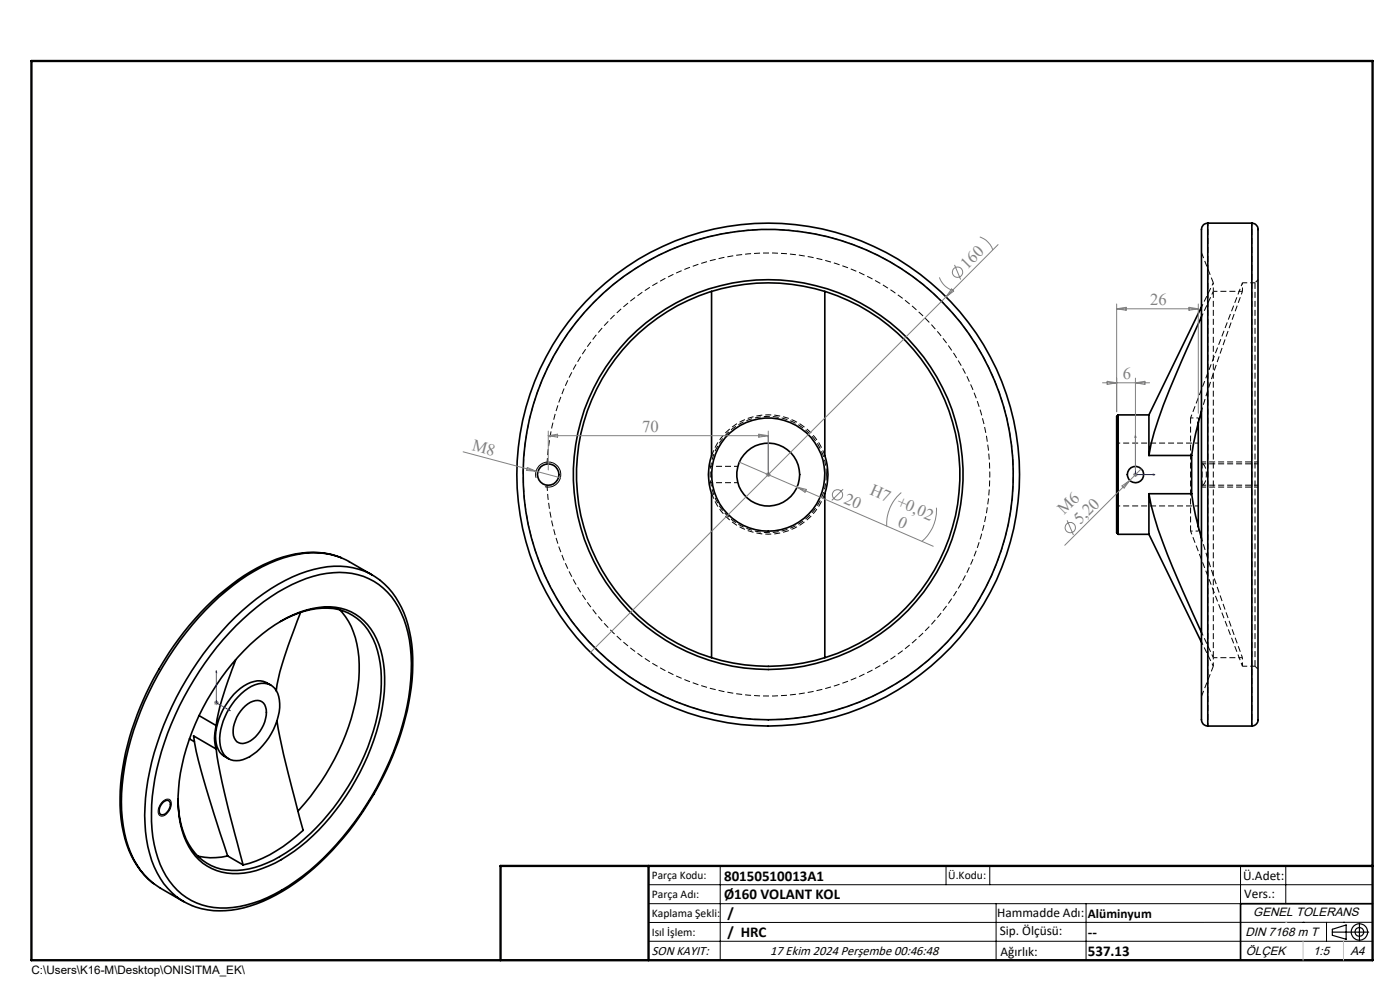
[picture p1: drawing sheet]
<svg xmlns="http://www.w3.org/2000/svg" width="297mm" height="210mm" viewBox="0 0 297 210" stroke-linecap="round" stroke-linejoin="round" font-family="sans-serif">
<path d="M163 152.7a52 52 0 0 0 45.5-77.2 52 52 0 0 0-89.6-2.5 52 52 0 0 0 41.2 79.6l2.9 .1" fill="none" stroke="#000" stroke-width=".21" stroke-dasharray="1.3 .6" stroke-dashoffset=".2" stroke-linecap="butt"/>
<path d="M266.2 60v81.3M116 102.9a47 47 0 0 0 71.1 38.1 47 47 0 0 0 0-80.7 47 47 0 0 0-71.1 38.1M175.3 100.7a12.3 12.3 0 0 1-18.1 10.9 12.3 12.3 0 0 1-1.2-21.1 12.3 12.3 0 0 1 19.2 8.8l.1 1.4" fill="none" stroke="#000" stroke-width=".21" stroke-dasharray="1.3 .6" stroke-linecap="butt"/>
<path d="M257.4 60l-2.5-6.3M175 96.6a12.7 12.7 0 0 0-12-8.6 12.7 12.7 0 0 0-12 8.6M252.6 88.7v24M255.2 98.4a3.6 3.6 0 0 1 0 4.5M151 104.7a12.7 12.7 0 0 0 12 8.6 12.7 12.7 0 0 0 12-8.6M254.9 147.7l2.5-6.4" fill="none" stroke="#000" stroke-width=".21" stroke-dasharray="1.3 .6" stroke-dashoffset=".1" stroke-linecap="butt"/>
<path d="M263.6 61.8h-6.2M156.5 98.9h-6.1M254.2 88.7v.8M266.9 98.4h-11.9M266.9 98h-11.9M150.4 102.4h6.1M254.2 111.8v.9M255 103.3h11.9M255 102.9h11.9M263.6 139.5h-6.2" fill="none" stroke="#000" stroke-width=".21" stroke-dasharray="1.3 .6" stroke-dashoffset=".4" stroke-linecap="butt"/>
<g fill="none" stroke="#000" stroke-width=".35">
<path d="M256.2 47.3a1.48 1.48 0 0 0-1.3 1.9v101.5a4.1 4.1 0 0 0 .4 2.9l.9 .4M256.2 47.3v106.7M256.2 47.3h9.4M265.6 47.3a1.44 1.44 0 0 1 1.3 1.9v101.5a4.1 4.1 0 0 1-.4 2.9l-.9 .4M265.6 47.3v106.7M151 61.8v34.8a12.6 12.6 0 0 0 0 8.1v34.8M175 61.8v34.8a12.6 12.6 0 0 1 0 8.1v34.8M254.9 67.2l-.7 1.5a223.4 223.4 0 0 0-9.3 22.9l-1.2 5M254.9 65.1l-11.2 22.9M237.2 88v25.3M237.2 88a.85 .85 0 0 0-.3 1v23.3a.89 .89 0 0 0 .3 1M237.2 88h6.5"/>
<path d="M243.7 88v8.6M243.7 96.6h9.1M252.8 96.6v8.1M254.2 89.5v22.3M254.9 87.2a67.3 67.3 0 0 0-2.1 9.4M72.3 118.3a19.4 19.4 0 0 0-15 .9 49.1 49.1 0 0 0-18.3 14.9 63.7 63.7 0 0 0-13.4 32 28.3 28.3 0 0 0 2.9 16.6 15.1 15.1 0 0 0 4 4.7M237.2 113.3h6.5M243.7 104.7v8.6M243.7 104.7a78.4 78.4 0 0 0 6.3 18.6l4.9 10.9M243.7 113.3l11.2 22.9M243.7 104.7h9.1M252.8 104.7a61.9 61.9 0 0 0 2.1 9.5"/>
<path d="M50 140l-.3 .8a64.9 64.9 0 0 0-3.8 13.1M50.1 132.7a37.9 37.9 0 0 1 17.8-10.8 15 15 0 0 1 13.4 2.9 20 20 0 0 1 5.9 14.2 52.5 52.5 0 0 1-6.3 26.2 59.9 59.9 0 0 1-19.7 22.8 25.1 25.1 0 0 1-15.8 4.5 14 14 0 0 1-11.4-9.1 32.5 32.5 0 0 1-1.2-18.2 65 65 0 0 1 17.3-32.5zM51.8 138a30.2 30.2 0 0 1 14.6-8.9 11.4 11.4 0 0 1 14 7.6 30.1 30.1 0 0 1-.5 18.5 50.4 50.4 0 0 1-17.5 25.4 21.9 21.9 0 0 1-13.1 4.7 11.1 11.1 0 0 1-10.3-7.9 28.4 28.4 0 0 1 0-16.9 51.7 51.7 0 0 1 12.8-22.5zM59.5 131.8a17.4 17.4 0 0 1 12.3-2.5 11.2 11.2 0 0 1 7.9 7.5 29.8 29.8 0 0 1-.5 18.3 50 50 0 0 1-17.2 24.9 21.2 21.2 0 0 1-12.9 4.6 10.9 10.9 0 0 1-10.1-7.8 21 21 0 0 1-1.2-7.3M63.7 129.9l-1.2 3.2a66.7 66.7 0 0 0-3.9 13.5M72.1 129.4a16.8 16.8 0 0 1 4.1 11.5 45.9 45.9 0 0 1-10.3 28l-2.7 3.1M79 122l-5-2.9a16 16 0 0 0-12.4-1.2 38.4 38.4 0 0 0-16.6 10.1 65.5 65.5 0 0 0-18.9 36.6 30.8 30.8 0 0 0 2.3 17.7 15.5 15.5 0 0 0 5.6 6.1l5 2.9M80.5 123a15.7 15.7 0 0 0-13.9-2.2 40.1 40.1 0 0 0-18.1 11.5 65.6 65.6 0 0 0-17.4 35.2 31.6 31.6 0 0 0 1.6 16.4 14.8 14.8 0 0 0 8 8.2M80.6 123.1a19 19 0 0 1 6.5 12.1 46.1 46.1 0 0 1-3.2 23.6 63.8 63.8 0 0 1-21.3 28.5 28.2 28.2 0 0 1-16.1 5.9 15.9 15.9 0 0 1-5.7-1.1M40.2 156.7l1 .6M42.2 151.8l3.7 2.1M45.9 158.9a205.2 205.2 0 0 0 5.7 24.6"/>
<path d="M45.9 153.9a8.9 8.9 0 0 0 0 5M45.9 158.9l-4.8-2.8a112.4 112.4 0 0 0 4.3 16.6l2.9 8.9M50.5 147.8a6.9 6.9 0 0 1 6.2-2.7 4 4 0 0 1 2.6 4.2 13.7 13.7 0 0 1-7.1 11.6 3.7 3.7 0 0 1-3.8 0 3.7 3.7 0 0 1-1.8-3.5 13.5 13.5 0 0 1 3.9-9.6zM51.5 150.2a3.5 3.5 0 0 1 4-1.4 3.2 3.2 0 0 1 .8 3.6 7.1 7.1 0 0 1-4.3 5.2 1.96 1.96 0 0 1-2.5-2.1 7.8 7.8 0 0 1 2-5.3zM57.5 145.3a4.5 4.5 0 0 0-5.8 .2 13.8 13.8 0 0 0-5.9 11.4 4.2 4.2 0 0 0 2.7 4M58.8 152.9a225.1 225.1 0 0 0 5.5 23.2 29.6 29.6 0 0 1-12.7 7.4M256.2 154h9.4M34.6 170.1a.85 .85 0 0 1 1.2-.3 .85 .85 0 0 1 .3 1.2 1.91 1.91 0 0 1-2 1.8 1.91 1.91 0 0 1 .5-2.7zM41.9 181.6l.4 .1a13.3 13.3 0 0 0 6-.1M48.3 181.6l3.3 1.9M291.2 191.7h-28v12"/>
<circle cx="116.3" cy="100.7" r="2.27"/>
<circle cx="163" cy="100.7" r="53.3"/>
<circle cx="163" cy="100.7" r="40.7"/>
<circle cx="163" cy="100.7" r="41.3"/>
<circle cx="163" cy="100.7" r="12"/>
<circle cx="163" cy="100.7" r="6.7"/>
<circle cx="163" cy="100.7" r="52"/>
<circle cx="240.9" cy="100.7" r="1.73"/>
</g>
<path d="M257.4 60v1.8M263.6 60v1.8M257.4 139.5v1.8M263.6 139.5v1.8" fill="none" stroke="#000" stroke-width=".21" stroke-dasharray="1.3 .6" stroke-dashoffset=".9" stroke-linecap="butt"/>
<path d="M257.4 61.8v77.7M255 103.3v-5.3" fill="none" stroke="#000" stroke-width=".21" stroke-dasharray="1.3 .6" stroke-dashoffset="-.1" stroke-linecap="butt"/>
<path d="M263.6 61.8l-1.4 3.6a368 368 0 0 0-7.3 21.7M254.9 114.2l3.5 10.9 5.2 14.4M256.2 154v-106.7M265.6 154v-106.7" fill="none" stroke="#000" stroke-width=".21" stroke-dasharray="1.3 .6" stroke-dashoffset=".6" stroke-linecap="butt"/>
<path d="M263.6 60l-11 28.7M266.9 59.3l-.7 .7M254.9 67.2l2.5-5.4M254.2 94h-17.3M236.9 107.3h17.3M252.6 112.7l11 28.6M257.4 139.5l-2.5-5.4M266.2 141.3l.7 .7" fill="none" stroke="#000" stroke-width=".21" stroke-dasharray="1.3 .6" stroke-dashoffset=".5" stroke-linecap="butt"/>
<path d="M266.2 60h-2.6M263.6 141.3h2.6" fill="none" stroke="#000" stroke-width=".21" stroke-dasharray="1.3 .6" stroke-dashoffset=".3" stroke-linecap="butt"/>
<path d="M257.4 60l-2.5 5.1M254.9 136.2l2.5 5.1" fill="none" stroke="#000" stroke-width=".21" stroke-dasharray="1.3 .6" stroke-dashoffset=".7" stroke-linecap="butt"/>
<path d="M254.2 88.7h-1.6M252.6 112.7h1.6" fill="none" stroke="#000" stroke-width=".21" stroke-dasharray="1.3 .6" stroke-dashoffset=".8" stroke-linecap="butt"/>
<g fill="none" stroke="#808080" stroke-width=".21">
<path d="M199.3 58.8a4.4 4.4 0 0 0 2.7 2.8M202.5 56.2l1.3 3.1M207.9 50.3a4.4 4.4 0 0 1 2.7 2.7M211.7 51.9l-86.4 86.5M201.9 61.3l.4 .5-1.6 1.2zM236.9 64.5v22.8M236.9 65.5h17.3M236.9 65.5l2-.3v.6zM252.2 65.2l2 .3-2 .3zM254.2 64.5v23.2M98.2 95.8l20.7 5.5M111.9 99.2l1.8 .8-2-.2z"/>
<path d="M116.3 91.4v8.3M116.3 92.4h46.7M116.3 92.4l2-.3v.6zM156.8 98l12.3 5.3M161 92.1l2 .3-2 .3zM163 91.4v8.3M233.9 81.2h10M234.9 80.9l2 .3-2 .4zM240.9 80.2v19.5M240.9 81.2l2-.3v.7zM242.1 99.4l-2.4 2.5M162.5 100.7h1"/>
<path d="M162.6 100.3l.7 .7M163 100.2v1M169.1 103.3l28.9 12.6M169.1 103.3l2 .5-.3 .6zM178.9 103.8l-2.4 2.3M191.2 104.5a8.8 8.8 0 0 0-3.1 7.1M198.6 107.7a8.7 8.7 0 0 1-3.1 7.2M226.4 110.4l1.3 3.1M238 103.1l1.7-1.2-1.2 1.6zM239.7 101.9l-13.8 13.8M240.4 100.7h1M240.5 100.3l.7 .7"/>
<path d="M240.9 100.2v1M241.2 100.3l-.7 .7M45.4 149.1h1M45.5 148.7l.7 .7M45.9 148.5v1.1M46.2 148.7l-.7 .7"/>
<circle cx="203.1" cy="57.7" r="1.09"/>
<circle cx="177.7" cy="105" r="1.09"/>
<circle cx="227.1" cy="111.9" r="1.09"/>
</g>
<g fill="none" stroke="#000" stroke-width=".21">
<path d="M113.7 101.3a2.67 2.67 0 0 1 2.4-3.3 2.67 2.67 0 0 1 2.9 2.9 2.67 2.67 0 0 1-3.4 2.3M34.6 169.9a.95 .95 0 0 1 1.2-.4 .95 .95 0 0 1 .5 1.2 2.76 2.76 0 0 1-2 2.4 1.11 1.11 0 0 1-.7-1.6l.4-.9zM137.6 187.7h153.6M137.6 191.7h153.6M137.6 199.7h153.6M152.8 183.7v20M200.7 183.7v4M210 183.7v4M211.3 191.7v12M230.4 191.7v12M263.2 183.7v20M272.8 183.7v8"/>
<path d="M276.4 195.6h.1M281.4 195.6v4.1M285 195.6h.1M291.2 195.6l-153.6 .1"/>
</g>
<g fill="none" stroke="#000" stroke-width=".25">
<path d="M282.6 197.7h7.8M282.6 197.1l3-.9v3l-3-.8zM288.4 195.8v3.8M106.2 203.7h185"/>
<circle cx="288.4" cy="197.7" r="1.74"/>
<circle cx="288.4" cy="197.7" r=".93"/>
</g>
<path d="M163 92.3v.5v-.5M163 92.3v8.4M240.9 92.3l.1 .5h-.2zM240.9 92.3v8.4h4.1M163 100.6v.2zM163 100.7h.1M244.7 100.6l.3 .1-.3 .1zM45.9 142.3l.1 .4-.2-.1zM45.9 142.3v6.8l3 1.7M48.5 150.5l.4 .3-.4-.1z" fill="none" stroke="#00f" stroke-width=".21"/>
<path d="M6.7 12.9h284.5v190.8h-284.5zM137.6 183.7v20M291.2 183.7h-185v20" fill="none" stroke="#000" stroke-width=".5"/>
<path d="M276.4 199.7v4M285 199.7v4" fill="none" stroke="#c0c0c0" stroke-width=".21"/>
<path d="M272.8 195.6h.1" fill="none" stroke="#c0c0c0" stroke-width=".25"/>
<g fill="#00f">
<path d="M163 100.6v.2zM163 92.3v.5z"/>
<path d="M244.7 100.6l.3 .1-.3 .1zM240.9 92.3l.1 .5h-.2z"/>
<path d="M48.5 150.5l.4 .3-.4-.1zM45.9 142.3l.1 .4-.2-.1z"/>
</g>
<g font-size="3.5" fill="#808080">
<text x="205.2" y="57.2" transform="rotate(-45 205.2 57.2)">160</text>
<text x="244" y="64.6">26</text>
<text x="238.2" y="80.4">6</text>
<text x="100" y="95.4" transform="rotate(15 100 95.4)">M8</text>
<text x="136.2" y="91.6">70</text>
<text x="178.9" y="106.7" transform="rotate(23 178.9 106.7)">20</text>
<text x="184.4" y="104.8" transform="rotate(23 184.4 104.8)">H7 +0,02</text>
<text x="190.3" y="111.6" transform="rotate(23 190.3 111.6)">0</text>
<text x="225.8" y="109.3" transform="rotate(-45 225.8 109.3)">M6</text>
<text x="229.1" y="111.4" transform="rotate(-45 229.1 111.4)">5,20</text>
</g>
<g font-size="3.2">
<text x="153.6" y="190.8">Ø160 VOLANT KOL</text>
<text x="153.6" y="186.8">80150510013A1</text>
<text x="154.3" y="194.8">/</text>
<text x="154.3" y="198.8">/ HRC</text>
<text x="230.8" y="198.7">--</text>
<text x="230.8" y="202.8">537.13</text>
</g>
<g font-size="2.8">
<text x="263.7" y="186.7">Ü.Adet:</text>
<text x="263.9" y="190.5">Vers.:</text>
<text x="211.5" y="194.5">Hammadde Adı:</text>
<text x="230.8" y="194.7">Alüminyum</text>
<text x="138.3" y="202.6">SON KAYIT:</text>
<text x="163.4" y="202.6">17 Ekim 2024 Perşembe 00:46:48</text>
<text x="212.1" y="198.4">Sip. Ölçüsü:</text>
<text x="212.2" y="202.7">Ağırlık:</text>
</g>
<g font-size="2.6">
<text x="265.9" y="194.4">GENEL TOLERANS</text>
<text x="264.2" y="198.5">DIN 7168 m T</text>
<text x="264.3" y="202.6">ÖLÇEK</text>
<text x="278.5" y="202.6">1:5</text>
<text x="286.5" y="202.6">A4</text>
</g>
<g font-size="2.5">
<text x="138.3" y="186.4">Parça Kodu:</text>
<text x="138.3" y="190.5">Parça Adı:</text>
<text x="201.2" y="186.5">Ü.Kodu:</text>
<text x="138.3" y="194.5">Kaplama Şekli:</text>
<text x="138.3" y="198.6">Isıl İşlem:</text>
<text x="6.7" y="206.7">C:\Users\K16-M\Desktop\ONISITMA_EK\</text>
</g>
</svg>
